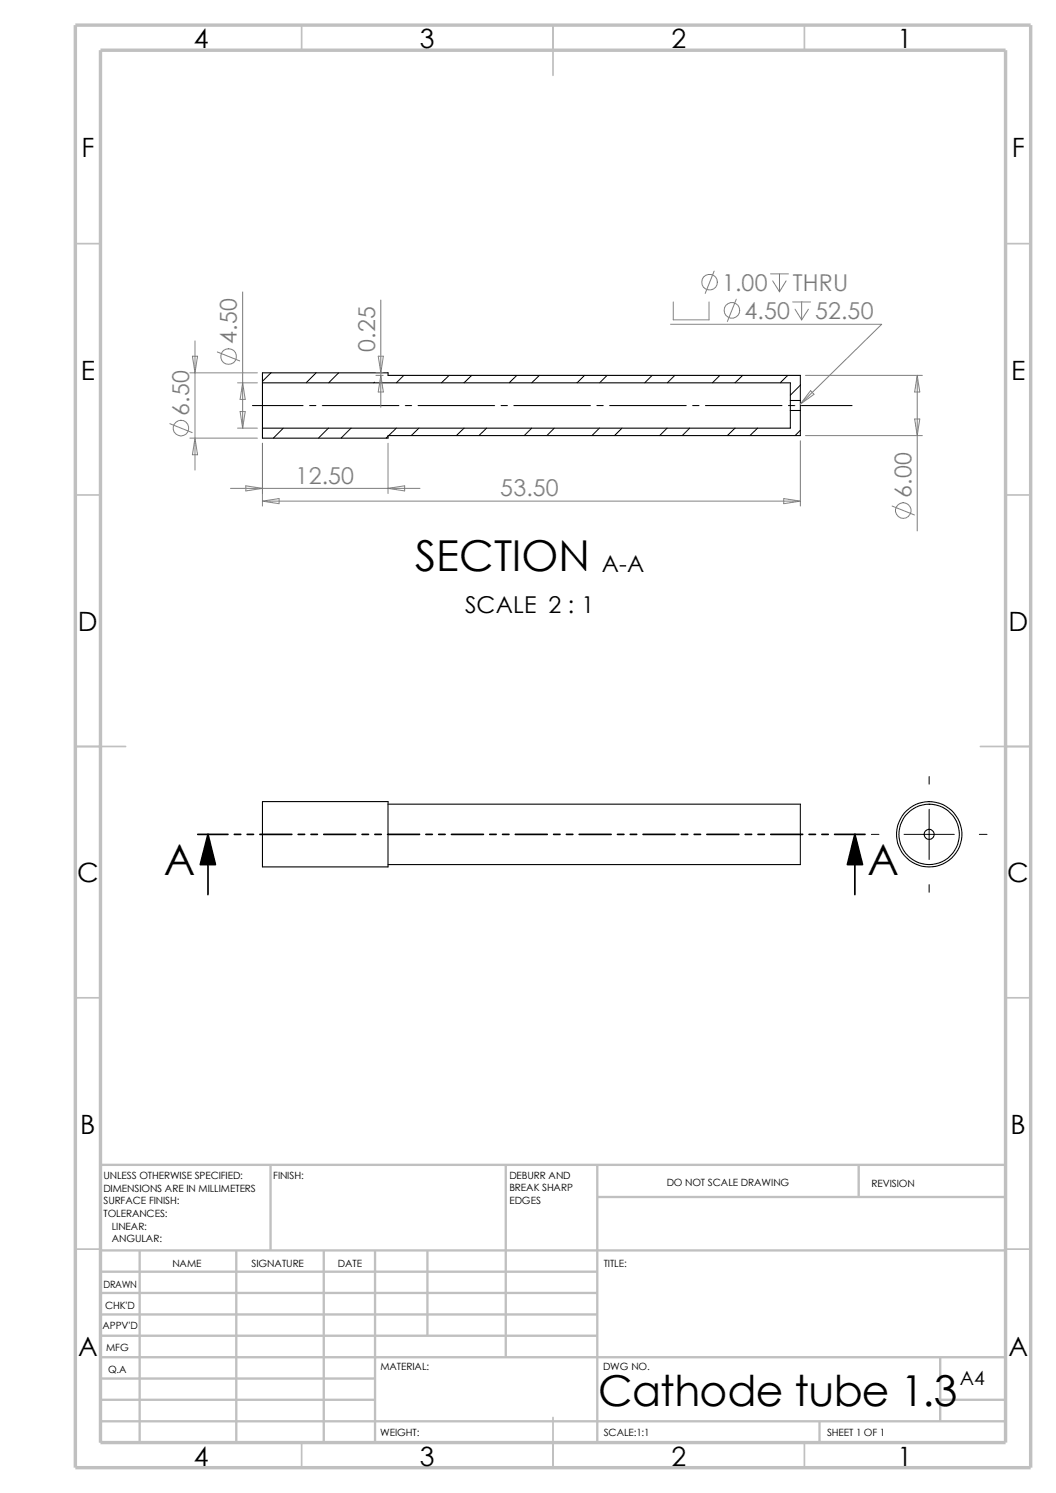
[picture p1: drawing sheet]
<svg xmlns="http://www.w3.org/2000/svg" width="210mm" height="297mm" viewBox="0 0 210 297" stroke-linecap="round" stroke-linejoin="round" font-family="sans-serif">
<g fill="none" stroke="#c0c0c0" stroke-width=".34">
<path d="M60 5v5M110 5v10M160 5v5M15 48.5h5M200 48.5h5M15 98.5h5M200 98.5h5M15 148.5h10M195 148.5h10M15 198.5h5M200 198.5h5M15 248.5h5"/>
<path d="M200 248.5h5M60 287v5M110 282v10M160 287v5"/>
</g>
<g fill="none" stroke="#c0c0c0" stroke-width=".47">
<path d="M53.8 231.7v17.1M100.6 231.7v38.3M118.8 231.7v55.3M118.8 238.1h81.2M170.8 231.7v6.4M200 231.7h-180v55.3M20 257.2h98.8M20 253h98.8M20 248.8h180M27.8 248.8v38.2M47 248.8v38.2M64.4 248.8v38.2"/>
<path d="M74.6 248.8v38.2M85 248.8v16.9M20 278.5h54.6M20 261.5h98.8M20 274.2h54.6M20 270h180M20 265.7h98.8M187 278.5h13M187 270v12.7M20 282.7h180M163 282.7v4.3"/>
</g>
<path d="M15 5h190v287h-190zM20 10h180v277h-180z" fill="none" stroke="#c0c0c0" stroke-width=".68" stroke-linecap="butt"/>
<g fill="none" stroke="#000" stroke-width=".21">
<path d="M52.2 76.2v9M52.2 76.2v-2h25v.5h82v5M52.2 76.2h105v3.5M157.2 79.7v2M157.2 79.7h2M159.2 79.7v2M157.2 81.7v3.5h-105M157.2 81.7h2M159.2 81.7v5h-82v.5h-25v-2M52.2 159.5h25v13h-25zM77.2 160h82v12h-82"/>
<circle cx="184.8" cy="166" r="6.5"/>
<circle cx="184.8" cy="166" r="1.01"/>
<circle cx="184.8" cy="166" r="6"/>
</g>
<g fill="none" stroke="#000" stroke-width=".2">
<path d="M53.9 74.2l-1.7 1.7M62.9 74.2l-2 2M67.4 74.2l-2 2M74.5 76l-.2 .2M80.3 74.7l-1.5 1.5M89.3 74.7l-1.5 1.5M93.8 74.7l-1.5 1.5M102.8 74.7l-1.5 1.5M107.3 74.7l-1.6 1.5M116.2 74.7l-1.4 1.5M120.7 74.7l-1.4 1.5M129.7 74.7l-1.5 1.5"/>
<path d="M134.2 74.7l-1.5 1.5M143.2 74.7l-1.5 1.5M147.7 74.7l-1.5 1.5M156.7 74.7l-1.5 1.5M159.2 76.6l-2 2M50.2 80.7h10.1M56.3 85.2l-1.9 2M61.6 80.7h1.2M64.1 80.7h15.2M65.3 85.2l-2 2M69.8 85.2l-2 2M77.2 86.8l-.4 .4"/>
<path d="M78.8 85.2l-1.5 1.5M80.6 80.7h1.3M83.1 80.7h15.3M83.3 85.2l-1.5 1.5M92.3 85.2l-1.5 1.5M96.8 85.2l-1.6 1.5M99.7 80.7h1.2M102.2 80.7h15.2M105.7 85.2l-1.4 1.5M110.2 85.2l-1.4 1.5M118.7 80.7h1.3M119.2 85.2l-1.5 1.5"/>
<path d="M121.2 80.7h15.3M123.7 85.2l-1.5 1.5M132.7 85.2l-1.5 1.5M137.2 85.2l-1.5 1.5M137.8 80.7h1.2M140.3 80.7h15.2M146.2 85.2l-1.5 1.5M150.7 85.2l-1.6 1.5M156.8 80.7h1.3M159.2 85.6l-1.1 1.1M159.3 80.7h10.2M184.8 154.5v1.5"/>
<path d="M173.3 166h1.5M179.8 166h10M184.8 161v10M184.8 176v1.5M194.8 166h1.5"/>
</g>
<path d="M41.4 166l1.4 6h-3zM170 166l1.5 6h-3z" fill="#000" stroke="#000" stroke-width=".34"/>
<g fill="none" stroke="#000" stroke-width=".34">
<path d="M39.3 166h6M41.4 166v12M46.6 166h1.3M49.1 166h1.3M51.7 166h6.3M59.3 166h1.3M61.8 166h1.3M64.4 166h6.3M72 166h1.3M74.5 166h1.3M77.1 166h6.3M84.7 166h1.3"/>
<path d="M87.2 166h1.3M89.8 166h6.3M97.4 166h1.3M99.9 166h1.3M102.5 166h6.3M110.1 166h1.3M112.6 166h1.3M115.2 166h6.3M122.8 166h1.3M125.3 166h1.3M127.9 166h6.3M135.5 166h1.3"/>
<path d="M138 166h1.3M140.6 166h6.3M148.2 166h1.3M150.7 166h1.3M153.3 166h6.3M160.9 166h1.3M163.4 166h1.3M166 166h6M170 166v12"/>
</g>
<g fill="none" stroke="#808080" stroke-width=".2">
<path d="M48.3 58.1v27.1M75.7 59.7v21.3M142 53.9l-1.7 4.5M146.4 59.5l-1.7 4.5M153.2 54.5h3.6M153.7 55.9l1.3 2.1M155 54.5v3.5M156.3 55.9l-1.3 2.1M37.8 74.2h13.4M38.3 70.9h1l-.5 3.3zM38.8 67.8v25.7M43.2 70l4.5 1.8"/>
<path d="M47.2 76.2h4M48.3 76.2l.5 3.3h-1zM74.8 74.2h1.4M74.8 74.7h1.4M75.2 70.9h1l-.5 3.3zM75.7 74.7l.5 3.3h-1zM133.3 64.5h42l-16.1 15.9M133.9 60.1v3.5h7.1v-3.5M157.6 60.1h3.6M158.1 61.5l1.3 2.1M159.4 60.1v3.5M160.2 74.7h23.2"/>
<path d="M160.8 61.5l-1.4 2.1M161.2 77.7l.7 .7-2.7 2zM182.4 74.7l.5 3.3h-1zM182.4 74.7v30.9M33.8 84.3l4.4 1.8M37.8 87.2h13.4M38.8 87.2l.5 3.3h-1zM45.8 97.2h37.7M47.2 85.2h4M47.8 81.9h1l-.5 3.3zM48.9 96.6l3.3 .6-3.3 .5zM52.2 99.7l3.3-.5v1z"/>
<path d="M52.2 99.7h107M52.2 88.2v12.5M77.2 97.2l3.3-.6v1.1zM77.2 88.2v10M155.9 99.2l3.3 .5-3.3 .5zM159.2 87.7v13M160.2 86.7h23.2M181.9 83.4h1l-.5 3.3zM177.4 100.7l4.5 1.7"/>
<circle cx="141.1" cy="56.1" r="1.56"/>
<circle cx="45.5" cy="70.9" r="1.56"/>
<circle cx="145.6" cy="61.7" r="1.55"/>
<circle cx="36" cy="85.2" r="1.56"/>
<circle cx="179.6" cy="101.5" r="1.55"/>
</g>
<g font-size="8.5">
<text x="82.5" y="113.7">SECTION</text>
<text x="32.6" y="174.2">A</text>
<text x="172.6" y="174.2">A</text>
<text x="119" y="279.7">Cathode tube 1.3</text>
</g>
<g font-size="5.3">
<text x="38.5" y="9.6">4</text>
<text x="83.5" y="9.6">3</text>
<text x="133.5" y="9.6">2</text>
<text x="178.5" y="9.6">1</text>
<text x="16.2" y="31.3">F</text>
<text x="201.2" y="31.3">F</text>
<text x="16" y="75.6">E</text>
<text x="201.1" y="75.6">E</text>
<text x="15.5" y="125.6">D</text>
<text x="200.6" y="125.6">D</text>
<text x="15.3" y="175.6">C</text>
<text x="200.3" y="175.6">C</text>
<text x="16" y="225.6">B</text>
<text x="201" y="225.6">B</text>
<text x="15.5" y="269.8">A</text>
<text x="200.5" y="269.8">A</text>
<text x="38.5" y="291.6">4</text>
<text x="83.5" y="291.6">3</text>
<text x="133.5" y="291.6">2</text>
<text x="178.5" y="291.6">1</text>
</g>
<g font-size="4.6" fill="#808080">
<text x="143.6" y="57.9">1.00</text>
<text x="157.7" y="57.9">THRU</text>
<text x="148.1" y="63.5">4.50</text>
<text x="162.1" y="63.5">52.50</text>
<text x="47.1" y="68.4" transform="rotate(-90 47.1 68.4)">4.50</text>
<text x="74.6" y="70" transform="rotate(-90 74.6 70)">0.25</text>
<text x="37.6" y="82.7" transform="rotate(-90 37.6 82.7)">6.50</text>
<text x="58.8" y="96.2">12.50</text>
<text x="99.5" y="98.8">53.50</text>
<text x="181.3" y="99.1" transform="rotate(-90 181.3 99.1)">6.00</text>
</g>
<g font-size="4.6">
<text x="119.7" y="113.8">A-A</text>
<text x="92.5" y="122">SCALE 2 : 1</text>
</g>
<text font-size="3.9" x="190.9" y="275.5">A4</text>
<g font-size="2">
<text x="20.6" y="234.6">UNLESS OTHERWISE SPECIFIED:</text>
<text x="20.6" y="237.1">DIMENSIONS ARE IN MILLIMETERS</text>
<text x="20.6" y="239.6">SURFACE FINISH:</text>
<text x="54.4" y="234.6">FINISH:</text>
<text x="101.3" y="239.5">EDGES</text>
<text x="101.3" y="234.5">DEBURR AND</text>
<text x="101.3" y="237">BREAK SHARP</text>
<text x="132.6" y="236">DO NOT SCALE DRAWING</text>
<text x="173.3" y="236.2">REVISION</text>
<text x="20.6" y="242.1">TOLERANCES:</text>
<text x="22.2" y="244.6">LINEAR:</text>
<text x="22.2" y="247.1">ANGULAR:</text>
<text x="50" y="252">SIGNATURE</text>
<text x="67.2" y="252">DATE</text>
<text x="120.1" y="252">TITLE:</text>
<text x="20.6" y="256.2">DRAWN</text>
<text x="34.3" y="252.1">NAME</text>
<text x="20.9" y="260.4">CHK'D</text>
<text x="20.4" y="264.5">APPV'D</text>
<text x="21.1" y="268.8">MFG</text>
<text x="21.5" y="273.1">Q.A</text>
<text x="75.6" y="272.5">MATERIAL:</text>
<text x="119.9" y="272.5">DWG NO.</text>
<text x="75.6" y="285.6">WEIGHT:</text>
<text x="120.1" y="285.6">SCALE:1:1</text>
<text x="164.5" y="285.6">SHEET 1 OF 1</text>
</g>
</svg>
